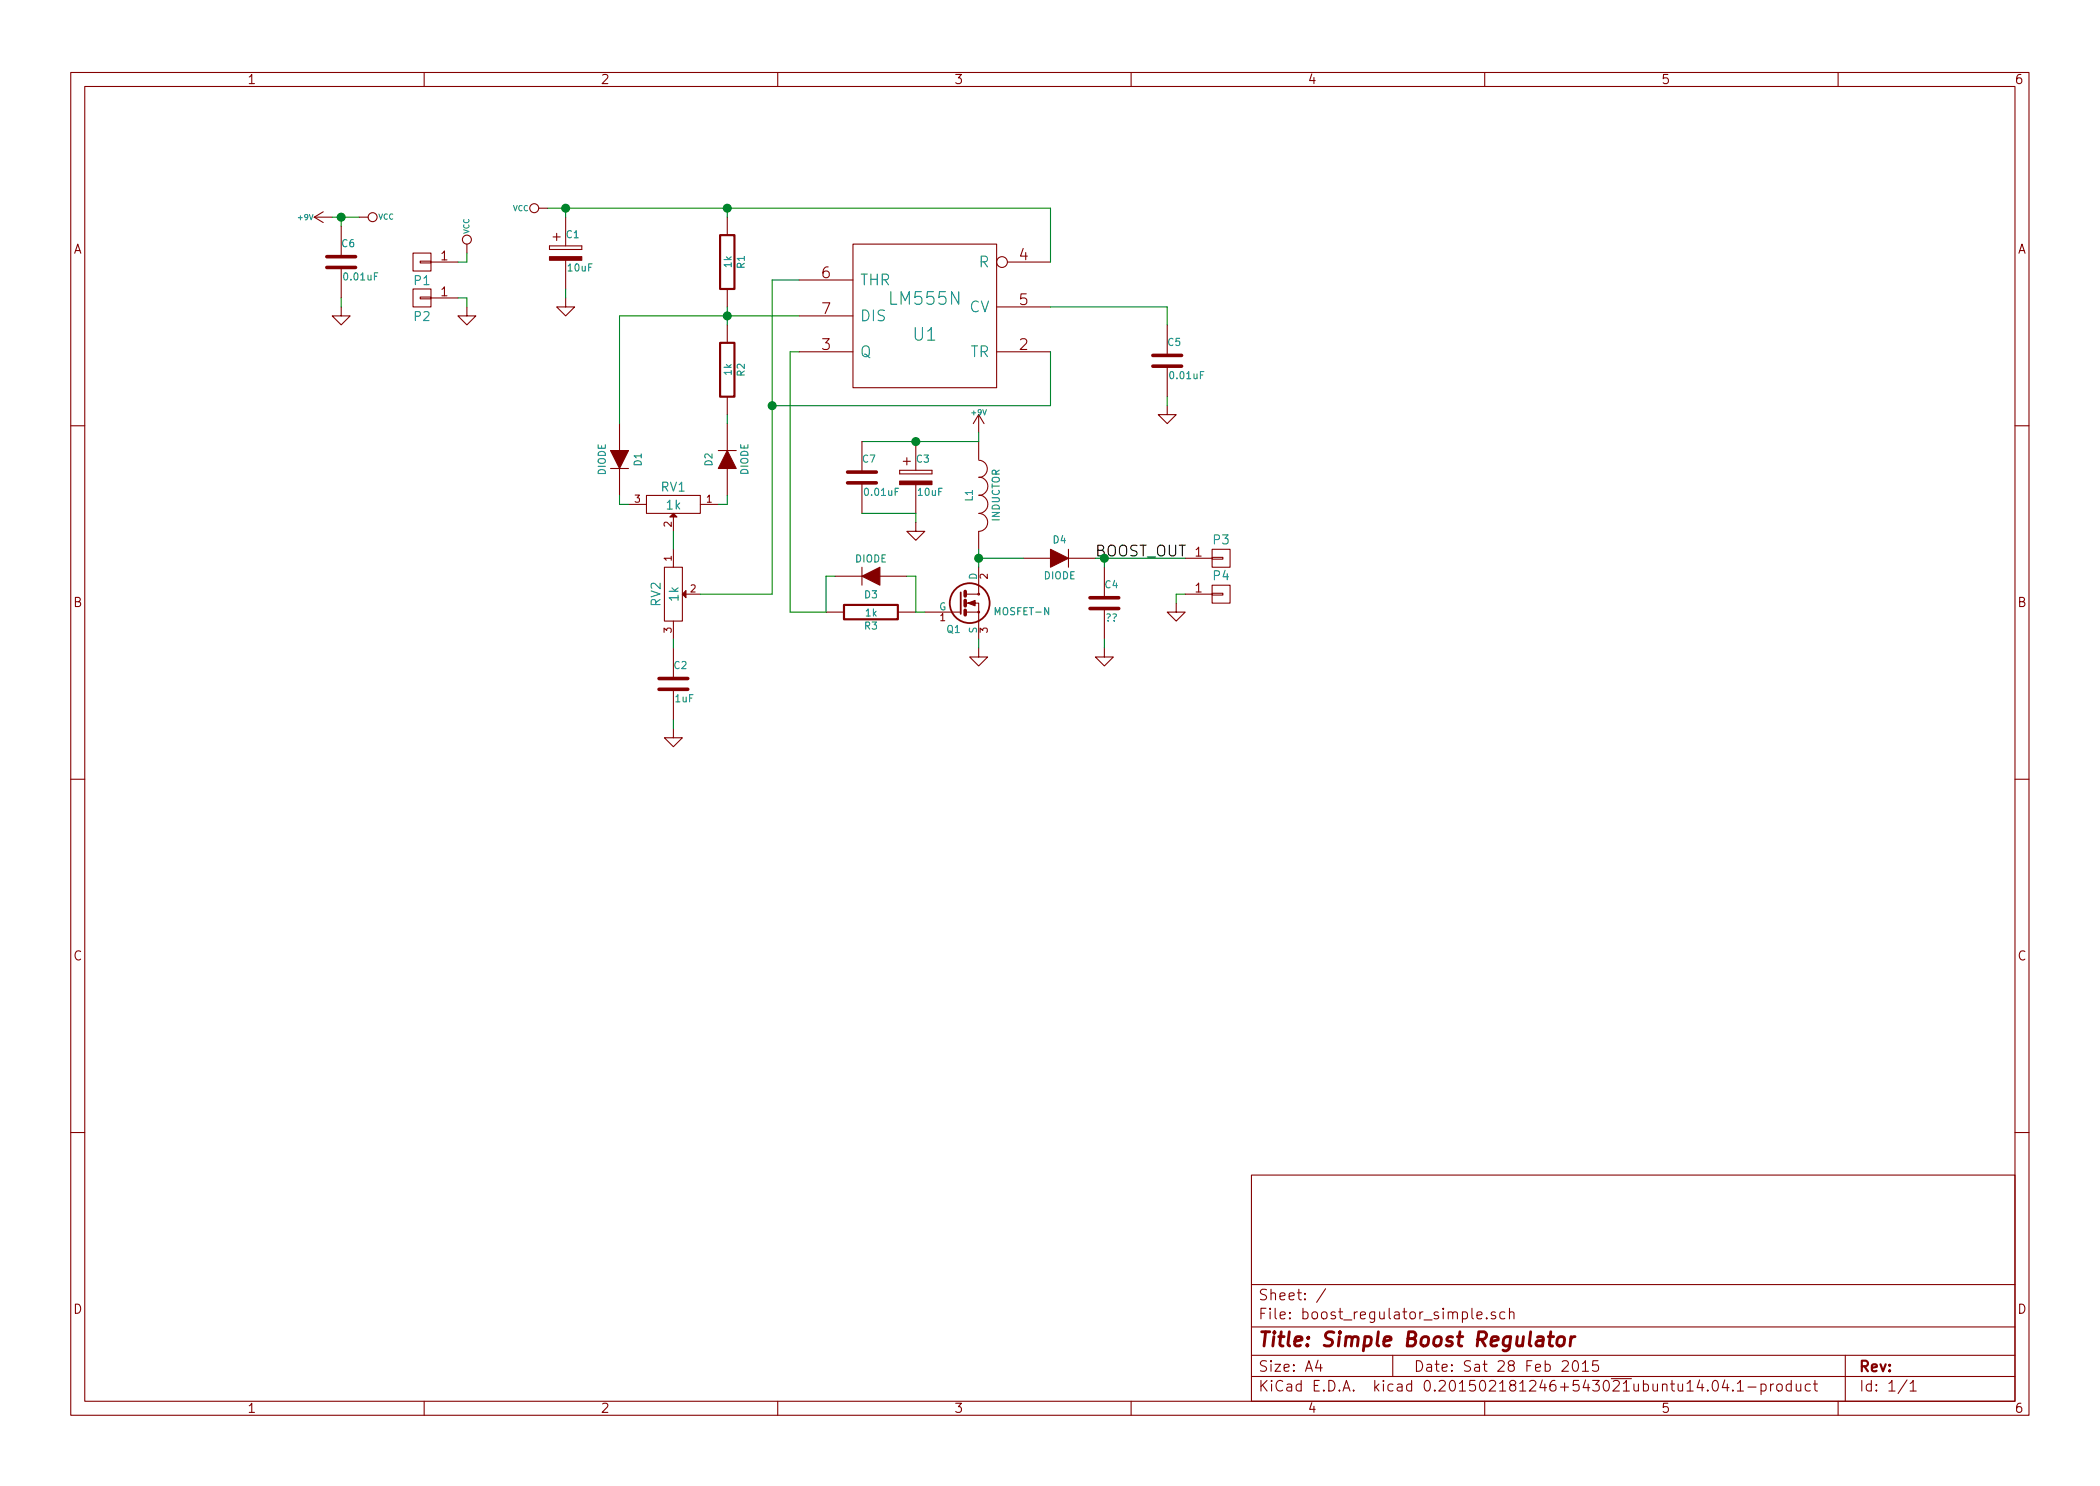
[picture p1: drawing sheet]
EESchema Schematic File Version 2
LIBS:power
LIBS:device
LIBS:transistors
LIBS:conn
LIBS:linear
LIBS:regul
LIBS:74xx
LIBS:cmos4000
LIBS:adc-dac
LIBS:memory
LIBS:xilinx
LIBS:special
LIBS:microcontrollers
LIBS:dsp
LIBS:microchip
LIBS:analog_switches
LIBS:motorola
LIBS:texas
LIBS:intel
LIBS:audio
LIBS:interface
LIBS:digital-audio
LIBS:philips
LIBS:display
LIBS:cypress
LIBS:siliconi
LIBS:opto
LIBS:atmel
LIBS:contrib
LIBS:valves
LIBS:nqbit
LIBS:boost_regulator_simple-cache
EELAYER 25 0
EELAYER END
$Descr A4 11693 8268
encoding utf-8
Sheet 1 1
Title "Simple Boost Regulator"
Date "Sat 28 Feb 2015"
Rev ""
Comp ""
Comment1 ""
Comment2 ""
Comment3 ""
Comment4 ""
$EndDescr
$Comp
L LM555N U1
U 1 1
P 5150 1750
F 0 "U1" H 5150 1850 70  0000 C CNN
F 1 "LM555N" H 5150 1650 70  0000 C CNN
F 2 "Sockets_DIP:DIP-8__300" H 5150 1750 60  0001 C CNN
F 3 "" H 5150 1750 60  0000 C CNN
	1    5150 1750
	-1   0    0    1   
$EndComp
$Comp
L C C5
U 1 1
P 6500 2000
F 0 "C5" H 6500 2100 40  0000 L CNN
F 1 "0.01uF" H 6506 1915 40  0000 L CNN
F 2 "Capacitors_ThroughHole:Capacitor3MMDiscRM2.5" H 6538 1850 30  0001 C CNN
F 3 "http://www.digikey.com/product-detail/en/C315C103K5R5TA7303/399-9858-1-ND/3726184" H 6500 2000 60  0001 C CNN
	1    6500 2000
	1    0    0    -1  
$EndComp
$Comp
L C C2
U 1 1
P 3750 3800
F 0 "C2" H 3750 3900 40  0000 L CNN
F 1 "1uF" H 3756 3715 40  0000 L CNN
F 2 "Capacitors_ThroughHole:Capacitor3MMDiscRM2.5" H 3788 3650 30  0001 C CNN
F 3 "" H 3750 3800 60  0000 C CNN
	1    3750 3800
	1    0    0    -1  
$EndComp
$Comp
L +9V #PWR01
U 1 1
P 5450 2400
F 0 "#PWR01" H 5450 2370 20  0001 C CNN
F 1 "+9V" H 5450 2510 30  0000 C CNN
F 2 "" H 5450 2400 60  0000 C CNN
F 3 "" H 5450 2400 60  0000 C CNN
	1    5450 2400
	1    0    0    -1  
$EndComp
$Comp
L INDUCTOR L1
U 1 1
P 5450 2750
F 0 "L1" V 5400 2750 40  0000 C CNN
F 1 "INDUCTOR" V 5550 2750 40  0000 C CNN
F 2 "Inductors:SELF-WE-PD-XXL" H 5450 2750 60  0001 C CNN
F 3 "http://www.digikey.com/product-detail/en/7447709471/732-1699-1-ND/1994279" H 5450 2750 60  0001 C CNN
	1    5450 2750
	1    0    0    -1  
$EndComp
$Comp
L GND #PWR02
U 1 1
P 5450 3600
F 0 "#PWR02" H 5450 3600 30  0001 C CNN
F 1 "GND" H 5450 3530 30  0001 C CNN
F 2 "" H 5450 3600 60  0000 C CNN
F 3 "" H 5450 3600 60  0000 C CNN
	1    5450 3600
	1    0    0    -1  
$EndComp
$Comp
L DIODE D4
U 1 1
P 5900 3100
F 0 "D4" H 5900 3200 40  0000 C CNN
F 1 "DIODE" H 5900 3000 40  0000 C CNN
F 2 "Diodes_ThroughHole:Diode_DO-41_SOD81_Horizontal_RM10" H 5900 3100 60  0001 C CNN
F 3 "http://www.digikey.com/product-detail/en/R2000-TP/R2000-TPMSCT-ND/3191620" H 5900 3100 60  0001 C CNN
	1    5900 3100
	1    0    0    -1  
$EndComp
$Comp
L GND #PWR03
U 1 1
P 6150 3600
F 0 "#PWR03" H 6150 3600 30  0001 C CNN
F 1 "GND" H 6150 3530 30  0001 C CNN
F 2 "" H 6150 3600 60  0000 C CNN
F 3 "" H 6150 3600 60  0000 C CNN
	1    6150 3600
	1    0    0    -1  
$EndComp
$Comp
L CP2 C3
U 1 1
P 5100 2650
F 0 "C3" H 5100 2750 40  0000 L CNN
F 1 "10uF" H 5106 2565 40  0000 L CNN
F 2 "Capacitors_Elko_ThroughHole:Elko_vert_20x10mm_RM5" H 5138 2500 30  0001 C CNN
F 3 "http://www.digikey.com/product-detail/en/EEU-FC1H100L/P10316-ND/266325" H 5100 2650 60  0001 C CNN
	1    5100 2650
	1    0    0    -1  
$EndComp
$Comp
L GND #PWR04
U 1 1
P 5100 2900
F 0 "#PWR04" H 5100 2900 30  0001 C CNN
F 1 "GND" H 5100 2830 30  0001 C CNN
F 2 "" H 5100 2900 60  0000 C CNN
F 3 "" H 5100 2900 60  0000 C CNN
	1    5100 2900
	1    0    0    -1  
$EndComp
$Comp
L POT RV1
U 1 1
P 3750 2800
F 0 "RV1" H 3750 2700 50  0000 C CNN
F 1 "1k" H 3750 2800 50  0000 C CNN
F 2 "NQBit:Potentiometer_Thumbwheel" H 3750 2800 60  0001 C CNN
F 3 "http://www.digikey.com/product-detail/en/3352T-1-102LF/3352T-102LF-ND/1088340" H 3750 2800 60  0001 C CNN
	1    3750 2800
	-1   0    0    1   
$EndComp
$Comp
L POT RV2
U 1 1
P 3750 3300
F 0 "RV2" H 3750 3200 50  0000 C CNN
F 1 "1k" H 3750 3300 50  0000 C CNN
F 2 "NQBit:Potentiometer_Thumbwheel" H 3750 3300 60  0001 C CNN
F 3 "http://www.digikey.com/product-detail/en/3352T-1-102LF/3352T-102LF-ND/1088340" H 3750 3300 60  0001 C CNN
	1    3750 3300
	0    1    1    0   
$EndComp
$Comp
L DIODE D2
U 1 1
P 4050 2550
F 0 "D2" H 4050 2650 40  0000 C CNN
F 1 "DIODE" H 4050 2450 40  0000 C CNN
F 2 "Diodes_ThroughHole:Diode_DO-41_SOD81_Horizontal_RM10" H 4050 2550 60  0001 C CNN
F 3 "http://www.digikey.com/product-detail/en/1N4001-G/641-1310-1-ND/1979675" H 4050 2550 60  0001 C CNN
	1    4050 2550
	0    -1   -1   0   
$EndComp
$Comp
L DIODE D1
U 1 1
P 3450 2550
F 0 "D1" H 3450 2650 40  0000 C CNN
F 1 "DIODE" H 3450 2450 40  0000 C CNN
F 2 "Diodes_ThroughHole:Diode_DO-41_SOD81_Horizontal_RM10" H 3450 2550 60  0001 C CNN
F 3 "http://www.digikey.com/product-detail/en/1N4001-G/641-1310-1-ND/1979675" H 3450 2550 60  0001 C CNN
	1    3450 2550
	0    1    1    0   
$EndComp
$Comp
L R R2
U 1 1
P 4050 2050
F 0 "R2" V 4130 2050 40  0000 C CNN
F 1 "1k" V 4057 2051 40  0000 C CNN
F 2 "Resistors_ThroughHole:Resistor_Horizontal_RM10mm" V 3980 2050 30  0001 C CNN
F 3 "" H 4050 2050 30  0000 C CNN
	1    4050 2050
	1    0    0    -1  
$EndComp
$Comp
L R R1
U 1 1
P 4050 1450
F 0 "R1" V 4130 1450 40  0000 C CNN
F 1 "1k" V 4057 1451 40  0000 C CNN
F 2 "Resistors_ThroughHole:Resistor_Horizontal_RM10mm" V 3980 1450 30  0001 C CNN
F 3 "" H 4050 1450 30  0000 C CNN
	1    4050 1450
	1    0    0    -1  
$EndComp
$Comp
L CP2 C1
U 1 1
P 3150 1400
F 0 "C1" H 3150 1500 40  0000 L CNN
F 1 "10uF" H 3156 1315 40  0000 L CNN
F 2 "Capacitors_Elko_ThroughHole:Elko_vert_20x10mm_RM5" H 3188 1250 30  0001 C CNN
F 3 "http://www.digikey.com/product-detail/en/EEU-FC1H100L/P10316-ND/266325" H 3150 1400 60  0001 C CNN
	1    3150 1400
	1    0    0    -1  
$EndComp
$Comp
L GND #PWR05
U 1 1
P 3150 1650
F 0 "#PWR05" H 3150 1650 30  0001 C CNN
F 1 "GND" H 3150 1580 30  0001 C CNN
F 2 "" H 3150 1650 60  0000 C CNN
F 3 "" H 3150 1650 60  0000 C CNN
	1    3150 1650
	1    0    0    -1  
$EndComp
$Comp
L R R3
U 1 1
P 4850 3400
F 0 "R3" V 4930 3400 40  0000 C CNN
F 1 "1k" V 4857 3401 40  0000 C CNN
F 2 "Resistors_ThroughHole:Resistor_Horizontal_RM10mm" V 4780 3400 30  0001 C CNN
F 3 "" H 4850 3400 30  0000 C CNN
	1    4850 3400
	0    1    1    0   
$EndComp
$Comp
L DIODE D3
U 1 1
P 4850 3200
F 0 "D3" H 4850 3300 40  0000 C CNN
F 1 "DIODE" H 4850 3100 40  0000 C CNN
F 2 "Diodes_ThroughHole:Diode_DO-41_SOD81_Horizontal_RM10" H 4850 3200 60  0001 C CNN
F 3 "http://www.digikey.com/product-detail/en/1N4001-G/641-1310-1-ND/1979675" H 4850 3200 60  0001 C CNN
	1    4850 3200
	-1   0    0    1   
$EndComp
$Comp
L +9V #PWR06
U 1 1
P 1850 1200
F 0 "#PWR06" H 1850 1170 20  0001 C CNN
F 1 "+9V" V 1850 1350 30  0000 C CNN
F 2 "" H 1850 1200 60  0000 C CNN
F 3 "" H 1850 1200 60  0000 C CNN
	1    1850 1200
	0    -1   -1   0   
$EndComp
$Comp
L VCC #PWR07
U 1 1
P 2000 1200
F 0 "#PWR07" H 2000 1300 30  0001 C CNN
F 1 "VCC" V 2000 1350 30  0000 C CNN
F 2 "" H 2000 1200 60  0000 C CNN
F 3 "" H 2000 1200 60  0000 C CNN
	1    2000 1200
	0    1    1    0   
$EndComp
$Comp
L VCC #PWR08
U 1 1
P 3050 1150
F 0 "#PWR08" H 3050 1250 30  0001 C CNN
F 1 "VCC" V 3050 1300 30  0000 C CNN
F 2 "" H 3050 1150 60  0000 C CNN
F 3 "" H 3050 1150 60  0000 C CNN
	1    3050 1150
	0    -1   -1   0   
$EndComp
$Comp
L GND #PWR09
U 1 1
P 6500 2250
F 0 "#PWR09" H 6500 2250 30  0001 C CNN
F 1 "GND" H 6500 2180 30  0001 C CNN
F 2 "" H 6500 2250 60  0000 C CNN
F 3 "" H 6500 2250 60  0000 C CNN
	1    6500 2250
	1    0    0    -1  
$EndComp
$Comp
L GND #PWR010
U 1 1
P 3750 4050
F 0 "#PWR010" H 3750 4050 30  0001 C CNN
F 1 "GND" H 3750 3980 30  0001 C CNN
F 2 "" H 3750 4050 60  0000 C CNN
F 3 "" H 3750 4050 60  0000 C CNN
	1    3750 4050
	1    0    0    -1  
$EndComp
$Comp
L C C4
U 1 1
P 6150 3350
F 0 "C4" H 6150 3450 40  0000 L CNN
F 1 "??" H 6156 3265 40  0000 L CNN
F 2 "Capacitors_ThroughHole:Capacitor13x4RM10" H 6188 3200 30  0001 C CNN
F 3 "http://www.digikey.com/product-detail/en/DECB33J102KC4B/490-4094-ND/1021106" H 6150 3350 60  0001 C CNN
	1    6150 3350
	1    0    0    -1  
$EndComp
$Comp
L GND #PWR011
U 1 1
P 6550 3350
F 0 "#PWR011" H 6550 3350 30  0001 C CNN
F 1 "GND" H 6550 3280 30  0001 C CNN
F 2 "" H 6550 3350 60  0000 C CNN
F 3 "" H 6550 3350 60  0000 C CNN
	1    6550 3350
	1    0    0    -1  
$EndComp
$Comp
L VCC #PWR012
U 1 1
P 2600 1400
F 0 "#PWR012" H 2600 1500 30  0001 C CNN
F 1 "VCC" V 2600 1550 30  0000 C CNN
F 2 "" H 2600 1400 60  0000 C CNN
F 3 "" H 2600 1400 60  0000 C CNN
	1    2600 1400
	1    0    0    -1  
$EndComp
$Comp
L GND #PWR013
U 1 1
P 2600 1700
F 0 "#PWR013" H 2600 1700 30  0001 C CNN
F 1 "GND" H 2600 1630 30  0001 C CNN
F 2 "" H 2600 1700 60  0000 C CNN
F 3 "" H 2600 1700 60  0000 C CNN
	1    2600 1700
	1    0    0    -1  
$EndComp
$Comp
L CONN_01X01 P3
U 1 1
P 6800 3100
F 0 "P3" H 6800 3200 50  0000 C CNN
F 1 "CONN_01X01" V 6900 3100 50  0001 C CNN
F 2 "NQBit:Screw_Terminal_x1" H 6800 3100 60  0001 C CNN
F 3 "http://www.digikey.com/product-detail/en/7693/7693K-ND/151562" H 6800 3100 60  0001 C CNN
	1    6800 3100
	1    0    0    -1  
$EndComp
$Comp
L CONN_01X01 P4
U 1 1
P 6800 3300
F 0 "P4" H 6800 3400 50  0000 C CNN
F 1 "CONN_01X01" V 6900 3300 50  0001 C CNN
F 2 "NQBit:Screw_Terminal_x1" H 6800 3300 60  0001 C CNN
F 3 "http://www.digikey.com/product-detail/en/7693/7693K-ND/151562" H 6800 3300 60  0001 C CNN
	1    6800 3300
	1    0    0    -1  
$EndComp
$Comp
L CONN_01X01 P2
U 1 1
P 2350 1650
F 0 "P2" H 2350 1750 50  0000 C CNN
F 1 "CONN_01X01" V 2450 1650 50  0001 C CNN
F 2 "NQBit:Screw_Terminal_x1" H 2350 1650 60  0001 C CNN
F 3 "http://www.digikey.com/product-detail/en/7693/7693K-ND/151562" H 2350 1650 60  0001 C CNN
	1    2350 1650
	-1   0    0    1   
$EndComp
$Comp
L CONN_01X01 P1
U 1 1
P 2350 1450
F 0 "P1" H 2350 1550 50  0000 C CNN
F 1 "CONN_01X01" V 2450 1450 50  0001 C CNN
F 2 "NQBit:Screw_Terminal_x1" H 2350 1450 60  0001 C CNN
F 3 "http://www.digikey.com/product-detail/en/7693/7693K-ND/151562" H 2350 1450 60  0001 C CNN
	1    2350 1450
	-1   0    0    1   
$EndComp
Text Label 6100 3100 0    60   ~ 0
BOOST_OUT
$Comp
L MOSFET-N Q1
U 1 1
P 5350 3350
F 0 "Q1" H 5350 3201 40  0000 R CNN
F 1 "MOSFET-N" H 5850 3300 40  0000 R CNN
F 2 "NQBit:TO-247_Vertical_Neutral123" H 5650 3350 29  0001 C CNN
F 3 "http://www.digikey.com/product-detail/en/C2M1000170D/C2M1000170D-ND/4399776" H 5650 3500 60  0001 C CNN
	1    5350 3350
	1    0    0    -1  
$EndComp
Wire Wire Line
	5450 3050 5450 3150
Wire Wire Line
	5450 2450 5450 2400
Wire Wire Line
	5450 3600 5450 3550
Wire Wire Line
	6150 3600 6150 3550
Wire Wire Line
	5700 3100 5450 3100
Connection ~ 5450 3100
Wire Wire Line
	6100 3100 6600 3100
Wire Wire Line
	6150 3100 6150 3150
Wire Wire Line
	4800 2450 5450 2450
Wire Wire Line
	5100 2850 5100 2900
Wire Wire Line
	3750 3600 3750 3550
Wire Wire Line
	3750 2950 3750 3050
Wire Wire Line
	4050 1150 4050 1200
Wire Wire Line
	3150 1600 3150 1650
Wire Wire Line
	4050 1700 4050 1800
Wire Wire Line
	4050 2300 4050 2350
Wire Wire Line
	4050 2750 4050 2800
Wire Wire Line
	4050 2800 4000 2800
Wire Wire Line
	3500 2800 3450 2800
Wire Wire Line
	3450 2800 3450 2750
Wire Wire Line
	3450 1750 4450 1750
Wire Wire Line
	3450 1750 3450 2350
Connection ~ 4050 1750
Wire Wire Line
	4450 1950 4400 1950
Wire Wire Line
	4400 1950 4400 3400
Wire Wire Line
	4450 1550 4300 1550
Wire Wire Line
	4300 1550 4300 3300
Wire Wire Line
	4300 3300 3900 3300
Wire Wire Line
	5850 1950 5850 2250
Wire Wire Line
	5850 2250 4300 2250
Connection ~ 4300 2250
Wire Wire Line
	5850 1150 5850 1450
Connection ~ 4050 1150
Wire Wire Line
	1850 1200 2000 1200
Wire Wire Line
	6500 1800 6500 1700
Wire Wire Line
	6500 1700 5850 1700
Wire Wire Line
	6500 2250 6500 2200
Wire Wire Line
	3750 4050 3750 4000
Connection ~ 6150 3100
Wire Wire Line
	6550 3350 6550 3300
Wire Wire Line
	6550 3300 6600 3300
Wire Wire Line
	3050 1150 5850 1150
Wire Wire Line
	3150 1200 3150 1150
Connection ~ 3150 1150
Wire Wire Line
	2550 1650 2600 1650
Wire Wire Line
	2600 1650 2600 1700
Wire Wire Line
	2550 1450 2600 1450
Wire Wire Line
	2600 1450 2600 1400
Wire Wire Line
	5150 3400 5100 3400
Wire Wire Line
	5100 3400 5100 3200
Wire Wire Line
	5100 3200 5050 3200
Wire Wire Line
	4400 3400 4600 3400
Wire Wire Line
	4650 3200 4600 3200
Wire Wire Line
	4600 3200 4600 3400
$Comp
L C C6
U 1 1
P 1900 1450
F 0 "C6" H 1900 1550 40  0000 L CNN
F 1 "0.01uF" H 1906 1365 40  0000 L CNN
F 2 "Capacitors_ThroughHole:Capacitor3MMDiscRM2.5" H 1938 1300 30  0001 C CNN
F 3 "http://www.digikey.com/product-detail/en/C315C103K5R5TA7303/399-9858-1-ND/3726184" H 1900 1450 60  0001 C CNN
	1    1900 1450
	1    0    0    -1  
$EndComp
$Comp
L GND #PWR014
U 1 1
P 1900 1700
F 0 "#PWR014" H 1900 1700 30  0001 C CNN
F 1 "GND" H 1900 1630 30  0001 C CNN
F 2 "" H 1900 1700 60  0000 C CNN
F 3 "" H 1900 1700 60  0000 C CNN
	1    1900 1700
	1    0    0    -1  
$EndComp
Wire Wire Line
	1900 1700 1900 1650
Wire Wire Line
	1900 1250 1900 1200
Connection ~ 1900 1200
$Comp
L C C7
U 1 1
P 4800 2650
F 0 "C7" H 4800 2750 40  0000 L CNN
F 1 "0.01uF" H 4806 2565 40  0000 L CNN
F 2 "Capacitors_ThroughHole:Capacitor3MMDiscRM2.5" H 4838 2500 30  0001 C CNN
F 3 "http://www.digikey.com/product-detail/en/C315C103K5R5TA7303/399-9858-1-ND/3726184" H 4800 2650 60  0001 C CNN
	1    4800 2650
	1    0    0    -1  
$EndComp
Connection ~ 5100 2450
Wire Wire Line
	4800 2850 5100 2850
$EndSCHEMATC
